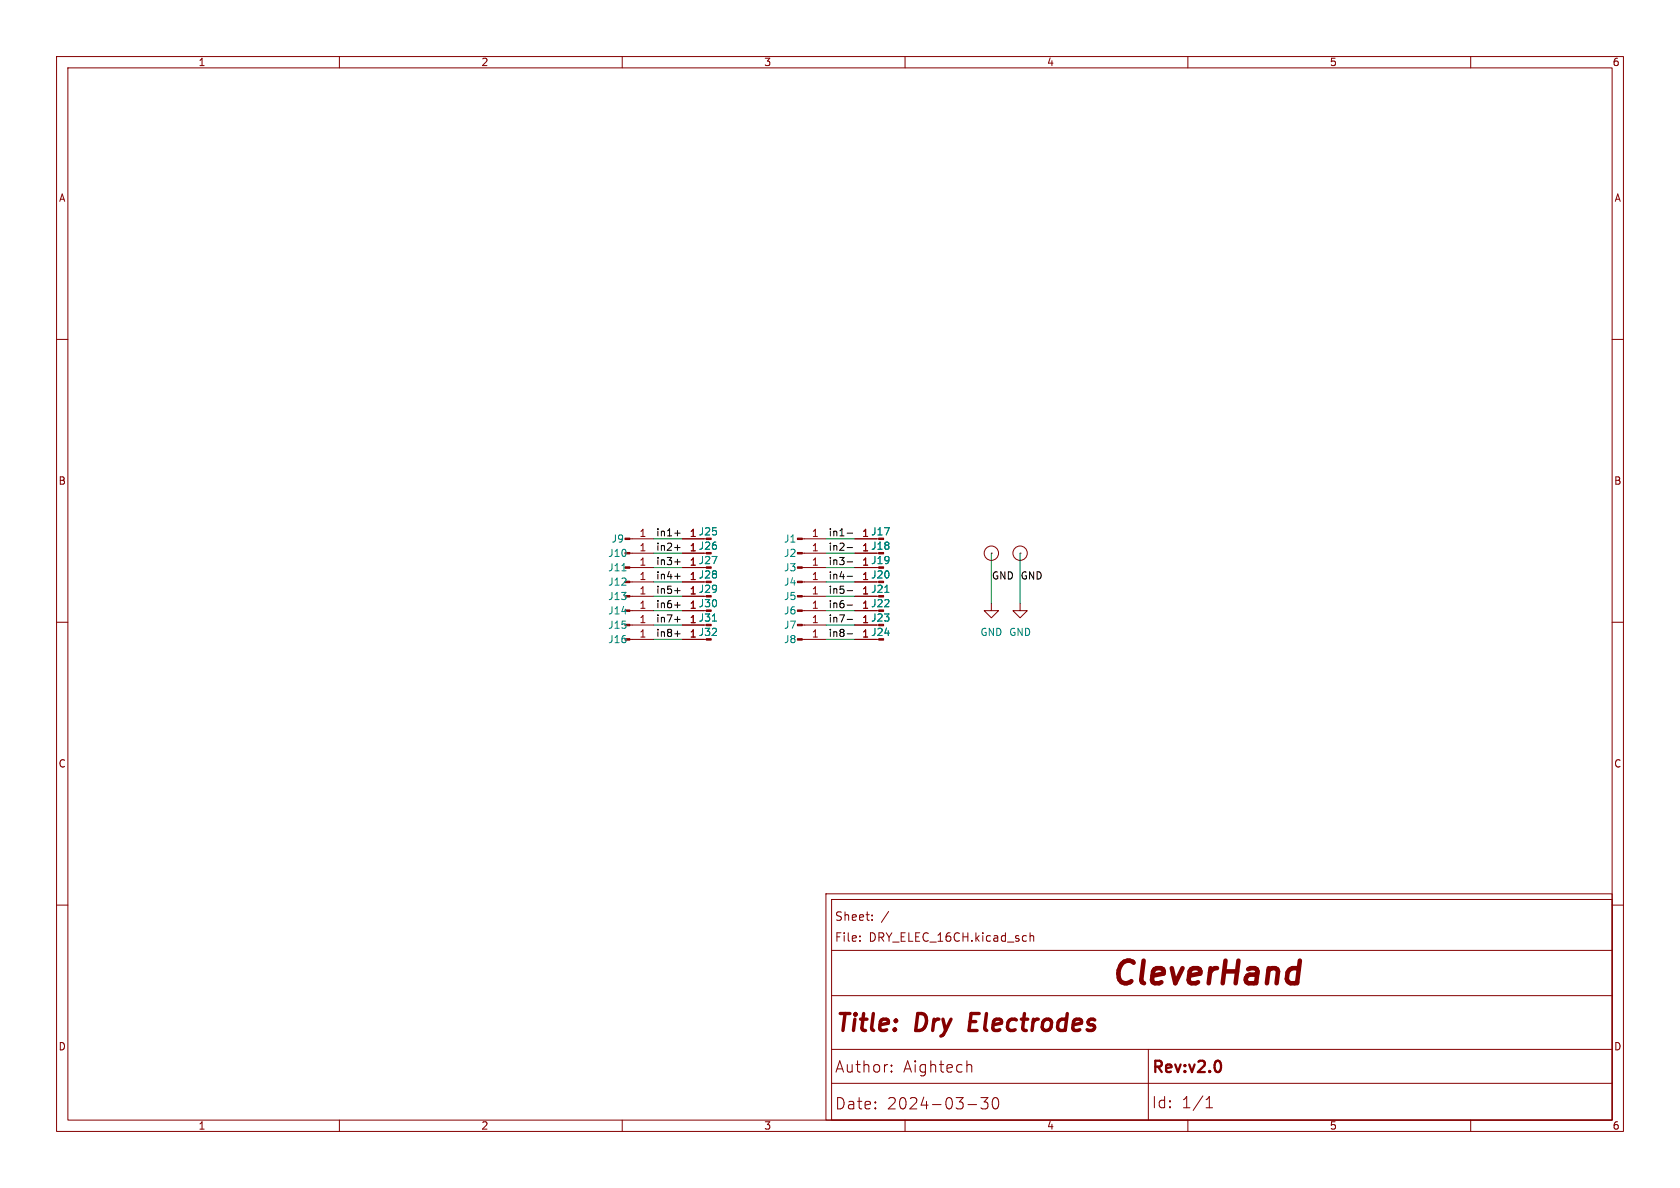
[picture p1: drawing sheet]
(kicad_sch
 (version 20250114)
 (generator "eeschema")
 (generator_version "9.0")
 (paper "A4")
 (title_block
  (title "Dry Electrodes")
  (date "2024-03-30")
  (rev "v2.0")
  (company "Aightech"))
 (lib_symbols
  (symbol "00_custom:smd_insert"
   (pin_numbers (hide yes))
   (pin_names
    (offset 0) (hide yes)) (exclude_from_sim no) (in_bom yes) (on_board yes)
   (property "Reference" "I" (at 0 2.54 0) (effects (font (size 1.27 1.27)) (hide yes)))
   (property "Value" "smd_insert" (at 0 2.54 0) (effects (font (size 1.27 1.27)) (hide yes)))
   (property "Footprint" "00_Custom:insert_1.2mm" (at 0 -2.54 0) (effects (font (size 1.27 1.27)) (hide yes)))
   (property "Datasheet" "" (at 0 0 0) (effects (font (size 1.27 1.27)) (hide yes)))
   (property "Description" "" (at 0 0 0) (effects (font (size 1.27 1.27)) (hide yes)))
   (symbol "smd_insert_0_1"
    (circle (center 0 0) (radius 1.27) (stroke (width 0) (type default)) (fill (type none))))
   (symbol "smd_insert_1_1"
    (pin power_in line (at 0 0 180) (length 0) (name "conn" (effects (font (size 1.27 1.27)))) (number "1" (effects (font (size 1.27 1.27))))))
   (embedded_fonts no))
  (symbol "Connector:Conn_01x01_Pin"
   (pin_names
    (offset 1.016) (hide yes)) (exclude_from_sim no) (in_bom yes) (on_board yes)
   (property "Reference" "J" (at 0 2.54 0) (effects (font (size 1.27 1.27))))
   (property "Value" "Conn_01x01_Pin" (at 0 -2.54 0) (effects (font (size 1.27 1.27))))
   (property "Footprint" "" (at 0 0 0) (effects (font (size 1.27 1.27)) (hide yes)))
   (property "Datasheet" "~" (at 0 0 0) (effects (font (size 1.27 1.27)) (hide yes)))
   (property "Description" "Generic connector, single row, 01x01, script generated" (at 0 0 0) (effects (font (size 1.27 1.27)) (hide yes)))
   (property "ki_locked" "" (at 0 0 0) (effects (font (size 1.27 1.27))))
   (symbol "Conn_01x01_Pin_1_1"
    (rectangle (start 0.8636 0.127) (end 0 -0.127) (stroke (width 0.1524) (type default)) (fill (type outline)))
    (polyline (pts (xy 1.27 0) (xy 0.8636 0)) (stroke (width 0.1524) (type default)) (fill (type none)))
    (pin passive line (at 5.08 0 180) (length 3.81) (name "Pin_1" (effects (font (size 1.27 1.27)))) (number "1" (effects (font (size 1.27 1.27))))))
   (embedded_fonts no))
  (symbol "power:GND"
   (power)
   (pin_names
    (offset 0)) (exclude_from_sim no) (in_bom yes) (on_board yes)
   (property "Reference" "#PWR" (at 0 -6.35 0) (effects (font (size 1.27 1.27)) (hide yes)))
   (property "Value" "GND" (at 0 -3.81 0) (effects (font (size 1.27 1.27))))
   (property "Footprint" "" (at 0 0 0) (effects (font (size 1.27 1.27)) (hide yes)))
   (property "Datasheet" "" (at 0 0 0) (effects (font (size 1.27 1.27)) (hide yes)))
   (property "Description" "Power symbol creates a global label with name \"GND\" , ground" (at 0 0 0) (effects (font (size 1.27 1.27)) (hide yes)))
   (symbol "GND_0_1"
    (polyline (pts (xy 0 0) (xy 0 -1.27) (xy 1.27 -1.27) (xy 0 -2.54) (xy -1.27 -1.27) (xy 0 -1.27)) (stroke (width 0) (type default)) (fill (type none))))
   (symbol "GND_1_1"
    (pin power_in line (at 0 0 270) (length 0) (hide yes) (name "GND" (effects (font (size 1.27 1.27)))) (number "1" (effects (font (size 1.27 1.27))))))
   (embedded_fonts no)))
 (wire
  (pts (xy 146.05 113.03) (xy 151.13 113.03))
  (stroke (width 0) (type default)))
 (wire
  (pts (xy 115.57 105.41) (xy 120.65 105.41))
  (stroke (width 0) (type default)))
 (wire
  (pts (xy 180.34 97.79) (xy 180.34 106.68))
  (stroke (width 0) (type default)))
 (wire
  (pts (xy 146.05 107.95) (xy 151.13 107.95))
  (stroke (width 0) (type default)))
 (wire
  (pts (xy 146.05 105.41) (xy 151.13 105.41))
  (stroke (width 0) (type default)))
 (wire
  (pts (xy 115.57 95.25) (xy 120.65 95.25))
  (stroke (width 0) (type default)))
 (wire
  (pts (xy 146.05 100.33) (xy 151.13 100.33))
  (stroke (width 0) (type default)))
 (wire
  (pts (xy 115.57 100.33) (xy 120.65 100.33))
  (stroke (width 0) (type default)))
 (wire
  (pts (xy 146.05 110.49) (xy 151.13 110.49))
  (stroke (width 0) (type default)))
 (wire
  (pts (xy 146.05 95.25) (xy 151.13 95.25))
  (stroke (width 0) (type default)))
 (wire
  (pts (xy 115.57 102.87) (xy 120.65 102.87))
  (stroke (width 0) (type default)))
 (wire
  (pts (xy 175.26 97.79) (xy 175.26 106.68))
  (stroke (width 0) (type default)))
 (wire
  (pts (xy 115.57 113.03) (xy 120.65 113.03))
  (stroke (width 0) (type default)))
 (wire
  (pts (xy 115.57 97.79) (xy 120.65 97.79))
  (stroke (width 0) (type default)))
 (wire
  (pts (xy 115.57 110.49) (xy 120.65 110.49))
  (stroke (width 0) (type default)))
 (wire
  (pts (xy 115.57 107.95) (xy 120.65 107.95))
  (stroke (width 0) (type default)))
 (wire
  (pts (xy 146.05 97.79) (xy 151.13 97.79))
  (stroke (width 0) (type default)))
 (wire
  (pts (xy 146.05 102.87) (xy 151.13 102.87))
  (stroke (width 0) (type default)))
 (label "in3+"
  (at 120.65 100.33 180)
  (effects (font (size 1.27 1.27)) (justify right bottom)))
 (label "in8-"
  (at 151.13 113.03 180)
  (effects (font (size 1.27 1.27)) (justify right bottom)))
 (label "in4+"
  (at 120.65 102.87 180)
  (effects (font (size 1.27 1.27)) (justify right bottom)))
 (label "in5+"
  (at 120.65 105.41 180)
  (effects (font (size 1.27 1.27)) (justify right bottom)))
 (label "in6+"
  (at 120.65 107.95 180)
  (effects (font (size 1.27 1.27)) (justify right bottom)))
 (label "in2-"
  (at 151.13 97.79 180)
  (effects (font (size 1.27 1.27)) (justify right bottom)))
 (label "in3-"
  (at 151.13 100.33 180)
  (effects (font (size 1.27 1.27)) (justify right bottom)))
 (label "in4-"
  (at 151.13 102.87 180)
  (effects (font (size 1.27 1.27)) (justify right bottom)))
 (label "GND"
  (at 180.34 102.87 0)
  (effects (font (size 1.27 1.27)) (justify left bottom)))
 (label "in6-"
  (at 151.13 107.95 180)
  (effects (font (size 1.27 1.27)) (justify right bottom)))
 (label "GND"
  (at 175.26 102.87 0)
  (effects (font (size 1.27 1.27)) (justify left bottom)))
 (label "in8+"
  (at 120.65 113.03 180)
  (effects (font (size 1.27 1.27)) (justify right bottom)))
 (label "in1-"
  (at 151.13 95.25 180)
  (effects (font (size 1.27 1.27)) (justify right bottom)))
 (label "in5-"
  (at 151.13 105.41 180)
  (effects (font (size 1.27 1.27)) (justify right bottom)))
 (label "in2+"
  (at 120.65 97.79 180)
  (effects (font (size 1.27 1.27)) (justify right bottom)))
 (label "in7+"
  (at 120.65 110.49 180)
  (effects (font (size 1.27 1.27)) (justify right bottom)))
 (label "in1+"
  (at 120.65 95.25 180)
  (effects (font (size 1.27 1.27)) (justify right bottom)))
 (label "in7-"
  (at 151.13 110.49 180)
  (effects (font (size 1.27 1.27)) (justify right bottom)))
 (symbol
  (lib_id "Connector:Conn_01x01_Pin")
  (at 140.97 97.79 0)
  (unit 1)
  (exclude_from_sim no)
  (in_bom no)
  (on_board yes)
  (dnp no)
  (property "Reference" "J2" (at 139.7 97.79 0) (effects (font (size 1.27 1.27))))
  (property "Value" "Conn_01x01_Pin" (at 141.605 95.25 0) (effects (font (size 1.27 1.27)) (hide yes)))
  (property "Footprint" "00_custom-footprints:SolderWirePad_1x01_SMD_1x2mm" (at 140.97 97.79 0) (effects (font (size 1.27 1.27)) (hide yes)))
  (property "Datasheet" "" (at 140.97 97.79 0) (effects (font (size 1.27 1.27)) (hide yes)))
  (property "Description" "" (at 140.97 97.79 0) (effects (font (size 1.27 1.27)) (hide yes)))
  (pin "1"))
 (symbol
  (lib_id "Connector:Conn_01x01_Pin")
  (at 156.21 105.41 0)
  (mirror y)
  (unit 1)
  (exclude_from_sim no)
  (in_bom no)
  (on_board yes)
  (dnp no)
  (property "Reference" "J21" (at 155.702 104.14 0) (effects (font (size 1.27 1.27))))
  (property "Value" "Conn_01x01_Pin" (at 155.575 102.87 0) (effects (font (size 1.27 1.27)) (hide yes)))
  (property "Footprint" "00_custom-footprints:Pin_D1.2mm_pogo" (at 156.21 105.41 0) (effects (font (size 1.27 1.27)) (hide yes)))
  (property "Datasheet" "" (at 156.21 105.41 0) (effects (font (size 1.27 1.27)) (hide yes)))
  (property "Description" "Generic connector, single row, 01x01, script generated" (at 156.21 105.41 0) (effects (font (size 1.27 1.27)) (hide yes)))
  (pin "1"))
 (symbol
  (lib_id "Connector:Conn_01x01_Pin")
  (at 125.73 110.49 0)
  (mirror y)
  (unit 1)
  (exclude_from_sim no)
  (in_bom no)
  (on_board yes)
  (dnp no)
  (property "Reference" "J31" (at 125.222 109.22 0) (effects (font (size 1.27 1.27))))
  (property "Value" "Conn_01x01_Pin" (at 125.095 107.95 0) (effects (font (size 1.27 1.27)) (hide yes)))
  (property "Footprint" "00_custom-footprints:Pin_D1.2mm_pogo" (at 125.73 110.49 0) (effects (font (size 1.27 1.27)) (hide yes)))
  (property "Datasheet" "" (at 125.73 110.49 0) (effects (font (size 1.27 1.27)) (hide yes)))
  (property "Description" "Generic connector, single row, 01x01, script generated" (at 125.73 110.49 0) (effects (font (size 1.27 1.27)) (hide yes)))
  (pin "1"))
 (symbol
  (lib_id "Connector:Conn_01x01_Pin")
  (at 110.49 100.33 0)
  (unit 1)
  (exclude_from_sim no)
  (in_bom no)
  (on_board yes)
  (dnp no)
  (property "Reference" "J11" (at 109.22 100.33 0) (effects (font (size 1.27 1.27))))
  (property "Value" "Conn_01x01_Pin" (at 111.125 97.79 0) (effects (font (size 1.27 1.27)) (hide yes)))
  (property "Footprint" "00_custom-footprints:SolderWirePad_1x01_SMD_1x2mm" (at 110.49 100.33 0) (effects (font (size 1.27 1.27)) (hide yes)))
  (property "Datasheet" "" (at 110.49 100.33 0) (effects (font (size 1.27 1.27)) (hide yes)))
  (property "Description" "" (at 110.49 100.33 0) (effects (font (size 1.27 1.27)) (hide yes)))
  (pin "1"))
 (symbol
  (lib_id "Connector:Conn_01x01_Pin")
  (at 156.21 113.03 0)
  (mirror y)
  (unit 1)
  (exclude_from_sim no)
  (in_bom no)
  (on_board yes)
  (dnp no)
  (property "Reference" "J24" (at 155.702 111.76 0) (effects (font (size 1.27 1.27))))
  (property "Value" "Conn_01x01_Pin" (at 155.575 110.49 0) (effects (font (size 1.27 1.27)) (hide yes)))
  (property "Footprint" "00_custom-footprints:Pin_D1.2mm_pogo" (at 156.21 113.03 0) (effects (font (size 1.27 1.27)) (hide yes)))
  (property "Datasheet" "" (at 156.21 113.03 0) (effects (font (size 1.27 1.27)) (hide yes)))
  (property "Description" "Generic connector, single row, 01x01, script generated" (at 156.21 113.03 0) (effects (font (size 1.27 1.27)) (hide yes)))
  (pin "1"))
 (symbol
  (lib_id "Connector:Conn_01x01_Pin")
  (at 140.97 100.33 0)
  (unit 1)
  (exclude_from_sim no)
  (in_bom no)
  (on_board yes)
  (dnp no)
  (property "Reference" "J3" (at 139.7 100.33 0) (effects (font (size 1.27 1.27))))
  (property "Value" "Conn_01x01_Pin" (at 141.605 97.79 0) (effects (font (size 1.27 1.27)) (hide yes)))
  (property "Footprint" "00_custom-footprints:SolderWirePad_1x01_SMD_1x2mm" (at 140.97 100.33 0) (effects (font (size 1.27 1.27)) (hide yes)))
  (property "Datasheet" "" (at 140.97 100.33 0) (effects (font (size 1.27 1.27)) (hide yes)))
  (property "Description" "" (at 140.97 100.33 0) (effects (font (size 1.27 1.27)) (hide yes)))
  (pin "1"))
 (symbol
  (lib_id "Connector:Conn_01x01_Pin")
  (at 156.21 102.87 0)
  (mirror y)
  (unit 1)
  (exclude_from_sim no)
  (in_bom no)
  (on_board yes)
  (dnp no)
  (property "Reference" "J20" (at 155.702 101.6 0) (effects (font (size 1.27 1.27))))
  (property "Value" "Conn_01x01_Pin" (at 155.575 100.33 0) (effects (font (size 1.27 1.27)) (hide yes)))
  (property "Footprint" "00_custom-footprints:Pin_D1.2mm_pogo" (at 156.21 102.87 0) (effects (font (size 1.27 1.27)) (hide yes)))
  (property "Datasheet" "" (at 156.21 102.87 0) (effects (font (size 1.27 1.27)) (hide yes)))
  (property "Description" "Generic connector, single row, 01x01, script generated" (at 156.21 102.87 0) (effects (font (size 1.27 1.27)) (hide yes)))
  (pin "1"))
 (symbol
  (lib_id "Connector:Conn_01x01_Pin")
  (at 156.21 97.79 0)
  (mirror y)
  (unit 1)
  (exclude_from_sim no)
  (in_bom no)
  (on_board yes)
  (dnp no)
  (property "Reference" "J18" (at 155.702 96.52 0) (effects (font (size 1.27 1.27))))
  (property "Value" "Conn_01x01_Pin" (at 155.575 95.25 0) (effects (font (size 1.27 1.27)) (hide yes)))
  (property "Footprint" "00_custom-footprints:Pin_D1.2mm_pogo" (at 156.21 97.79 0) (effects (font (size 1.27 1.27)) (hide yes)))
  (property "Datasheet" "" (at 156.21 97.79 0) (effects (font (size 1.27 1.27)) (hide yes)))
  (property "Description" "Generic connector, single row, 01x01, script generated" (at 156.21 97.79 0) (effects (font (size 1.27 1.27)) (hide yes)))
  (pin "1"))
 (symbol
  (lib_id "Connector:Conn_01x01_Pin")
  (at 125.73 97.79 0)
  (mirror y)
  (unit 1)
  (exclude_from_sim no)
  (in_bom no)
  (on_board yes)
  (dnp no)
  (property "Reference" "J26" (at 125.222 96.52 0) (effects (font (size 1.27 1.27))))
  (property "Value" "Conn_01x01_Pin" (at 125.095 95.25 0) (effects (font (size 1.27 1.27)) (hide yes)))
  (property "Footprint" "00_custom-footprints:Pin_D1.2mm_pogo" (at 125.73 97.79 0) (effects (font (size 1.27 1.27)) (hide yes)))
  (property "Datasheet" "" (at 125.73 97.79 0) (effects (font (size 1.27 1.27)) (hide yes)))
  (property "Description" "Generic connector, single row, 01x01, script generated" (at 125.73 97.79 0) (effects (font (size 1.27 1.27)) (hide yes)))
  (pin "1"))
 (symbol
  (lib_id "Connector:Conn_01x01_Pin")
  (at 110.49 105.41 0)
  (unit 1)
  (exclude_from_sim no)
  (in_bom no)
  (on_board yes)
  (dnp no)
  (property "Reference" "J13" (at 109.22 105.41 0) (effects (font (size 1.27 1.27))))
  (property "Value" "Conn_01x01_Pin" (at 111.125 102.87 0) (effects (font (size 1.27 1.27)) (hide yes)))
  (property "Footprint" "00_custom-footprints:SolderWirePad_1x01_SMD_1x2mm" (at 110.49 105.41 0) (effects (font (size 1.27 1.27)) (hide yes)))
  (property "Datasheet" "" (at 110.49 105.41 0) (effects (font (size 1.27 1.27)) (hide yes)))
  (property "Description" "" (at 110.49 105.41 0) (effects (font (size 1.27 1.27)) (hide yes)))
  (pin "1"))
 (symbol
  (lib_id "Connector:Conn_01x01_Pin")
  (at 156.21 110.49 0)
  (mirror y)
  (unit 1)
  (exclude_from_sim no)
  (in_bom no)
  (on_board yes)
  (dnp no)
  (property "Reference" "J23" (at 155.702 109.22 0) (effects (font (size 1.27 1.27))))
  (property "Value" "Conn_01x01_Pin" (at 155.575 107.95 0) (effects (font (size 1.27 1.27)) (hide yes)))
  (property "Footprint" "00_custom-footprints:Pin_D1.2mm_pogo" (at 156.21 110.49 0) (effects (font (size 1.27 1.27)) (hide yes)))
  (property "Datasheet" "" (at 156.21 110.49 0) (effects (font (size 1.27 1.27)) (hide yes)))
  (property "Description" "Generic connector, single row, 01x01, script generated" (at 156.21 110.49 0) (effects (font (size 1.27 1.27)) (hide yes)))
  (pin "1"))
 (symbol
  (lib_id "Connector:Conn_01x01_Pin")
  (at 125.73 107.95 0)
  (mirror y)
  (unit 1)
  (exclude_from_sim no)
  (in_bom no)
  (on_board yes)
  (dnp no)
  (property "Reference" "J30" (at 125.222 106.68 0) (effects (font (size 1.27 1.27))))
  (property "Value" "Conn_01x01_Pin" (at 125.095 105.41 0) (effects (font (size 1.27 1.27)) (hide yes)))
  (property "Footprint" "00_custom-footprints:Pin_D1.2mm_pogo" (at 125.73 107.95 0) (effects (font (size 1.27 1.27)) (hide yes)))
  (property "Datasheet" "" (at 125.73 107.95 0) (effects (font (size 1.27 1.27)) (hide yes)))
  (property "Description" "Generic connector, single row, 01x01, script generated" (at 125.73 107.95 0) (effects (font (size 1.27 1.27)) (hide yes)))
  (pin "1"))
 (symbol
  (lib_id "power:GND")
  (at 180.34 106.68 0)
  (unit 1)
  (exclude_from_sim no)
  (in_bom yes)
  (on_board yes)
  (dnp no)
  (fields_autoplaced yes)
  (property "Reference" "#PWR04" (at 180.34 113.03 0) (effects (font (size 1.27 1.27)) (hide yes)))
  (property "Value" "GND" (at 180.34 111.76 0) (effects (font (size 1.27 1.27))))
  (property "Footprint" "" (at 180.34 106.68 0) (effects (font (size 1.27 1.27)) (hide yes)))
  (property "Datasheet" "" (at 180.34 106.68 0) (effects (font (size 1.27 1.27)) (hide yes)))
  (property "Description" "" (at 180.34 106.68 0) (effects (font (size 1.27 1.27)) (hide yes)))
  (pin "1"))
 (symbol
  (lib_id "Connector:Conn_01x01_Pin")
  (at 140.97 102.87 0)
  (unit 1)
  (exclude_from_sim no)
  (in_bom no)
  (on_board yes)
  (dnp no)
  (property "Reference" "J4" (at 139.7 102.87 0) (effects (font (size 1.27 1.27))))
  (property "Value" "Conn_01x01_Pin" (at 141.605 100.33 0) (effects (font (size 1.27 1.27)) (hide yes)))
  (property "Footprint" "00_custom-footprints:SolderWirePad_1x01_SMD_1x2mm" (at 140.97 102.87 0) (effects (font (size 1.27 1.27)) (hide yes)))
  (property "Datasheet" "" (at 140.97 102.87 0) (effects (font (size 1.27 1.27)) (hide yes)))
  (property "Description" "" (at 140.97 102.87 0) (effects (font (size 1.27 1.27)) (hide yes)))
  (pin "1"))
 (symbol
  (lib_id "Connector:Conn_01x01_Pin")
  (at 125.73 102.87 0)
  (mirror y)
  (unit 1)
  (exclude_from_sim no)
  (in_bom no)
  (on_board yes)
  (dnp no)
  (property "Reference" "J28" (at 125.222 101.6 0) (effects (font (size 1.27 1.27))))
  (property "Value" "Conn_01x01_Pin" (at 125.095 100.33 0) (effects (font (size 1.27 1.27)) (hide yes)))
  (property "Footprint" "00_custom-footprints:Pin_D1.2mm_pogo" (at 125.73 102.87 0) (effects (font (size 1.27 1.27)) (hide yes)))
  (property "Datasheet" "" (at 125.73 102.87 0) (effects (font (size 1.27 1.27)) (hide yes)))
  (property "Description" "Generic connector, single row, 01x01, script generated" (at 125.73 102.87 0) (effects (font (size 1.27 1.27)) (hide yes)))
  (pin "1"))
 (symbol
  (lib_id "00_custom:smd_insert")
  (at 175.26 97.79 0)
  (unit 1)
  (exclude_from_sim no)
  (in_bom no)
  (on_board yes)
  (dnp no)
  (fields_autoplaced yes)
  (property "Reference" "I3" (at 175.26 95.25 0) (effects (font (size 1.27 1.27)) (hide yes)))
  (property "Value" "smd_insert" (at 175.26 95.25 0) (effects (font (size 1.27 1.27)) (hide yes)))
  (property "Footprint" "00_custom-footprints:insert_1.2mm" (at 175.26 100.33 0) (effects (font (size 1.27 1.27)) (hide yes)))
  (property "Datasheet" "" (at 175.26 97.79 0) (effects (font (size 1.27 1.27)) (hide yes)))
  (property "Description" "" (at 175.26 97.79 0) (effects (font (size 1.27 1.27)) (hide yes)))
  (pin "1"))
 (symbol
  (lib_id "Connector:Conn_01x01_Pin")
  (at 156.21 95.25 0)
  (mirror y)
  (unit 1)
  (exclude_from_sim no)
  (in_bom no)
  (on_board yes)
  (dnp no)
  (property "Reference" "J17" (at 155.702 93.98 0) (effects (font (size 1.27 1.27))))
  (property "Value" "Conn_01x01_Pin" (at 155.575 92.71 0) (effects (font (size 1.27 1.27)) (hide yes)))
  (property "Footprint" "00_custom-footprints:Pin_D1.2mm_pogo" (at 156.21 95.25 0) (effects (font (size 1.27 1.27)) (hide yes)))
  (property "Datasheet" "" (at 156.21 95.25 0) (effects (font (size 1.27 1.27)) (hide yes)))
  (property "Description" "Generic connector, single row, 01x01, script generated" (at 156.21 95.25 0) (effects (font (size 1.27 1.27)) (hide yes)))
  (pin "1"))
 (symbol
  (lib_id "Connector:Conn_01x01_Pin")
  (at 125.73 113.03 0)
  (mirror y)
  (unit 1)
  (exclude_from_sim no)
  (in_bom no)
  (on_board yes)
  (dnp no)
  (property "Reference" "J32" (at 125.222 111.76 0) (effects (font (size 1.27 1.27))))
  (property "Value" "Conn_01x01_Pin" (at 125.095 110.49 0) (effects (font (size 1.27 1.27)) (hide yes)))
  (property "Footprint" "00_custom-footprints:Pin_D1.2mm_pogo" (at 125.73 113.03 0) (effects (font (size 1.27 1.27)) (hide yes)))
  (property "Datasheet" "" (at 125.73 113.03 0) (effects (font (size 1.27 1.27)) (hide yes)))
  (property "Description" "Generic connector, single row, 01x01, script generated" (at 125.73 113.03 0) (effects (font (size 1.27 1.27)) (hide yes)))
  (pin "1"))
 (symbol
  (lib_id "00_custom:smd_insert")
  (at 180.34 97.79 0)
  (unit 1)
  (exclude_from_sim no)
  (in_bom no)
  (on_board yes)
  (dnp no)
  (fields_autoplaced yes)
  (property "Reference" "I4" (at 180.34 95.25 0) (effects (font (size 1.27 1.27)) (hide yes)))
  (property "Value" "smd_insert" (at 180.34 95.25 0) (effects (font (size 1.27 1.27)) (hide yes)))
  (property "Footprint" "00_custom-footprints:insert_1.2mm" (at 180.34 100.33 0) (effects (font (size 1.27 1.27)) (hide yes)))
  (property "Datasheet" "" (at 180.34 97.79 0) (effects (font (size 1.27 1.27)) (hide yes)))
  (property "Description" "" (at 180.34 97.79 0) (effects (font (size 1.27 1.27)) (hide yes)))
  (pin "1"))
 (symbol
  (lib_id "Connector:Conn_01x01_Pin")
  (at 140.97 95.25 0)
  (unit 1)
  (exclude_from_sim no)
  (in_bom no)
  (on_board yes)
  (dnp no)
  (property "Reference" "J1" (at 139.7 95.25 0) (effects (font (size 1.27 1.27))))
  (property "Value" "Conn_01x01_Pin" (at 141.605 92.71 0) (effects (font (size 1.27 1.27)) (hide yes)))
  (property "Footprint" "00_custom-footprints:SolderWirePad_1x01_SMD_1x2mm" (at 140.97 95.25 0) (effects (font (size 1.27 1.27)) (hide yes)))
  (property "Datasheet" "" (at 140.97 95.25 0) (effects (font (size 1.27 1.27)) (hide yes)))
  (property "Description" "" (at 140.97 95.25 0) (effects (font (size 1.27 1.27)) (hide yes)))
  (pin "1"))
 (symbol
  (lib_id "Connector:Conn_01x01_Pin")
  (at 125.73 95.25 0)
  (mirror y)
  (unit 1)
  (exclude_from_sim no)
  (in_bom no)
  (on_board yes)
  (dnp no)
  (property "Reference" "J25" (at 125.222 93.98 0) (effects (font (size 1.27 1.27))))
  (property "Value" "Conn_01x01_Pin" (at 125.095 92.71 0) (effects (font (size 1.27 1.27)) (hide yes)))
  (property "Footprint" "00_custom-footprints:Pin_D1.2mm_pogo" (at 125.73 95.25 0) (effects (font (size 1.27 1.27)) (hide yes)))
  (property "Datasheet" "" (at 125.73 95.25 0) (effects (font (size 1.27 1.27)) (hide yes)))
  (property "Description" "Generic connector, single row, 01x01, script generated" (at 125.73 95.25 0) (effects (font (size 1.27 1.27)) (hide yes)))
  (pin "1"))
 (symbol
  (lib_id "Connector:Conn_01x01_Pin")
  (at 110.49 102.87 0)
  (unit 1)
  (exclude_from_sim no)
  (in_bom no)
  (on_board yes)
  (dnp no)
  (property "Reference" "J12" (at 109.22 102.87 0) (effects (font (size 1.27 1.27))))
  (property "Value" "Conn_01x01_Pin" (at 111.125 100.33 0) (effects (font (size 1.27 1.27)) (hide yes)))
  (property "Footprint" "00_custom-footprints:SolderWirePad_1x01_SMD_1x2mm" (at 110.49 102.87 0) (effects (font (size 1.27 1.27)) (hide yes)))
  (property "Datasheet" "" (at 110.49 102.87 0) (effects (font (size 1.27 1.27)) (hide yes)))
  (property "Description" "" (at 110.49 102.87 0) (effects (font (size 1.27 1.27)) (hide yes)))
  (pin "1"))
 (symbol
  (lib_id "Connector:Conn_01x01_Pin")
  (at 156.21 100.33 0)
  (mirror y)
  (unit 1)
  (exclude_from_sim no)
  (in_bom no)
  (on_board yes)
  (dnp no)
  (property "Reference" "J19" (at 155.702 99.06 0) (effects (font (size 1.27 1.27))))
  (property "Value" "Conn_01x01_Pin" (at 155.575 97.79 0) (effects (font (size 1.27 1.27)) (hide yes)))
  (property "Footprint" "00_custom-footprints:Pin_D1.2mm_pogo" (at 156.21 100.33 0) (effects (font (size 1.27 1.27)) (hide yes)))
  (property "Datasheet" "" (at 156.21 100.33 0) (effects (font (size 1.27 1.27)) (hide yes)))
  (property "Description" "Generic connector, single row, 01x01, script generated" (at 156.21 100.33 0) (effects (font (size 1.27 1.27)) (hide yes)))
  (pin "1"))
 (symbol
  (lib_id "Connector:Conn_01x01_Pin")
  (at 110.49 110.49 0)
  (unit 1)
  (exclude_from_sim no)
  (in_bom no)
  (on_board yes)
  (dnp no)
  (property "Reference" "J15" (at 109.22 110.49 0) (effects (font (size 1.27 1.27))))
  (property "Value" "Conn_01x01_Pin" (at 111.125 107.95 0) (effects (font (size 1.27 1.27)) (hide yes)))
  (property "Footprint" "00_custom-footprints:SolderWirePad_1x01_SMD_1x2mm" (at 110.49 110.49 0) (effects (font (size 1.27 1.27)) (hide yes)))
  (property "Datasheet" "" (at 110.49 110.49 0) (effects (font (size 1.27 1.27)) (hide yes)))
  (property "Description" "" (at 110.49 110.49 0) (effects (font (size 1.27 1.27)) (hide yes)))
  (pin "1"))
 (symbol
  (lib_id "Connector:Conn_01x01_Pin")
  (at 140.97 105.41 0)
  (unit 1)
  (exclude_from_sim no)
  (in_bom no)
  (on_board yes)
  (dnp no)
  (property "Reference" "J5" (at 139.7 105.41 0) (effects (font (size 1.27 1.27))))
  (property "Value" "Conn_01x01_Pin" (at 141.605 102.87 0) (effects (font (size 1.27 1.27)) (hide yes)))
  (property "Footprint" "00_custom-footprints:SolderWirePad_1x01_SMD_1x2mm" (at 140.97 105.41 0) (effects (font (size 1.27 1.27)) (hide yes)))
  (property "Datasheet" "" (at 140.97 105.41 0) (effects (font (size 1.27 1.27)) (hide yes)))
  (property "Description" "" (at 140.97 105.41 0) (effects (font (size 1.27 1.27)) (hide yes)))
  (pin "1"))
 (symbol
  (lib_id "Connector:Conn_01x01_Pin")
  (at 110.49 113.03 0)
  (unit 1)
  (exclude_from_sim no)
  (in_bom no)
  (on_board yes)
  (dnp no)
  (property "Reference" "J16" (at 109.22 113.03 0) (effects (font (size 1.27 1.27))))
  (property "Value" "Conn_01x01_Pin" (at 111.125 110.49 0) (effects (font (size 1.27 1.27)) (hide yes)))
  (property "Footprint" "00_custom-footprints:SolderWirePad_1x01_SMD_1x2mm" (at 110.49 113.03 0) (effects (font (size 1.27 1.27)) (hide yes)))
  (property "Datasheet" "" (at 110.49 113.03 0) (effects (font (size 1.27 1.27)) (hide yes)))
  (property "Description" "" (at 110.49 113.03 0) (effects (font (size 1.27 1.27)) (hide yes)))
  (pin "1"))
 (symbol
  (lib_id "Connector:Conn_01x01_Pin")
  (at 140.97 113.03 0)
  (unit 1)
  (exclude_from_sim no)
  (in_bom no)
  (on_board yes)
  (dnp no)
  (property "Reference" "J8" (at 139.7 113.03 0) (effects (font (size 1.27 1.27))))
  (property "Value" "Conn_01x01_Pin" (at 141.605 110.49 0) (effects (font (size 1.27 1.27)) (hide yes)))
  (property "Footprint" "00_custom-footprints:SolderWirePad_1x01_SMD_1x2mm" (at 140.97 113.03 0) (effects (font (size 1.27 1.27)) (hide yes)))
  (property "Datasheet" "" (at 140.97 113.03 0) (effects (font (size 1.27 1.27)) (hide yes)))
  (property "Description" "" (at 140.97 113.03 0) (effects (font (size 1.27 1.27)) (hide yes)))
  (pin "1"))
 (symbol
  (lib_id "Connector:Conn_01x01_Pin")
  (at 156.21 107.95 0)
  (mirror y)
  (unit 1)
  (exclude_from_sim no)
  (in_bom no)
  (on_board yes)
  (dnp no)
  (property "Reference" "J22" (at 155.702 106.68 0) (effects (font (size 1.27 1.27))))
  (property "Value" "Conn_01x01_Pin" (at 155.575 105.41 0) (effects (font (size 1.27 1.27)) (hide yes)))
  (property "Footprint" "00_custom-footprints:Pin_D1.2mm_pogo" (at 156.21 107.95 0) (effects (font (size 1.27 1.27)) (hide yes)))
  (property "Datasheet" "" (at 156.21 107.95 0) (effects (font (size 1.27 1.27)) (hide yes)))
  (property "Description" "Generic connector, single row, 01x01, script generated" (at 156.21 107.95 0) (effects (font (size 1.27 1.27)) (hide yes)))
  (pin "1"))
 (symbol
  (lib_id "Connector:Conn_01x01_Pin")
  (at 140.97 110.49 0)
  (unit 1)
  (exclude_from_sim no)
  (in_bom no)
  (on_board yes)
  (dnp no)
  (property "Reference" "J7" (at 139.7 110.49 0) (effects (font (size 1.27 1.27))))
  (property "Value" "Conn_01x01_Pin" (at 141.605 107.95 0) (effects (font (size 1.27 1.27)) (hide yes)))
  (property "Footprint" "00_custom-footprints:SolderWirePad_1x01_SMD_1x2mm" (at 140.97 110.49 0) (effects (font (size 1.27 1.27)) (hide yes)))
  (property "Datasheet" "" (at 140.97 110.49 0) (effects (font (size 1.27 1.27)) (hide yes)))
  (property "Description" "" (at 140.97 110.49 0) (effects (font (size 1.27 1.27)) (hide yes)))
  (pin "1"))
 (symbol
  (lib_id "Connector:Conn_01x01_Pin")
  (at 110.49 95.25 0)
  (unit 1)
  (exclude_from_sim no)
  (in_bom no)
  (on_board yes)
  (dnp no)
  (property "Reference" "J9" (at 109.22 95.25 0) (effects (font (size 1.27 1.27))))
  (property "Value" "Conn_01x01_Pin" (at 111.125 92.71 0) (effects (font (size 1.27 1.27)) (hide yes)))
  (property "Footprint" "00_custom-footprints:SolderWirePad_1x01_SMD_1x2mm" (at 110.49 95.25 0) (effects (font (size 1.27 1.27)) (hide yes)))
  (property "Datasheet" "" (at 110.49 95.25 0) (effects (font (size 1.27 1.27)) (hide yes)))
  (property "Description" "" (at 110.49 95.25 0) (effects (font (size 1.27 1.27)) (hide yes)))
  (pin "1"))
 (symbol
  (lib_id "Connector:Conn_01x01_Pin")
  (at 125.73 105.41 0)
  (mirror y)
  (unit 1)
  (exclude_from_sim no)
  (in_bom no)
  (on_board yes)
  (dnp no)
  (property "Reference" "J29" (at 125.222 104.14 0) (effects (font (size 1.27 1.27))))
  (property "Value" "Conn_01x01_Pin" (at 125.095 102.87 0) (effects (font (size 1.27 1.27)) (hide yes)))
  (property "Footprint" "00_custom-footprints:Pin_D1.2mm_pogo" (at 125.73 105.41 0) (effects (font (size 1.27 1.27)) (hide yes)))
  (property "Datasheet" "" (at 125.73 105.41 0) (effects (font (size 1.27 1.27)) (hide yes)))
  (property "Description" "Generic connector, single row, 01x01, script generated" (at 125.73 105.41 0) (effects (font (size 1.27 1.27)) (hide yes)))
  (pin "1"))
 (symbol
  (lib_id "Connector:Conn_01x01_Pin")
  (at 140.97 107.95 0)
  (unit 1)
  (exclude_from_sim no)
  (in_bom no)
  (on_board yes)
  (dnp no)
  (property "Reference" "J6" (at 139.7 107.95 0) (effects (font (size 1.27 1.27))))
  (property "Value" "Conn_01x01_Pin" (at 141.605 105.41 0) (effects (font (size 1.27 1.27)) (hide yes)))
  (property "Footprint" "00_custom-footprints:SolderWirePad_1x01_SMD_1x2mm" (at 140.97 107.95 0) (effects (font (size 1.27 1.27)) (hide yes)))
  (property "Datasheet" "" (at 140.97 107.95 0) (effects (font (size 1.27 1.27)) (hide yes)))
  (property "Description" "" (at 140.97 107.95 0) (effects (font (size 1.27 1.27)) (hide yes)))
  (pin "1"))
 (symbol
  (lib_id "Connector:Conn_01x01_Pin")
  (at 110.49 107.95 0)
  (unit 1)
  (exclude_from_sim no)
  (in_bom no)
  (on_board yes)
  (dnp no)
  (property "Reference" "J14" (at 109.22 107.95 0) (effects (font (size 1.27 1.27))))
  (property "Value" "Conn_01x01_Pin" (at 111.125 105.41 0) (effects (font (size 1.27 1.27)) (hide yes)))
  (property "Footprint" "00_custom-footprints:SolderWirePad_1x01_SMD_1x2mm" (at 110.49 107.95 0) (effects (font (size 1.27 1.27)) (hide yes)))
  (property "Datasheet" "" (at 110.49 107.95 0) (effects (font (size 1.27 1.27)) (hide yes)))
  (property "Description" "" (at 110.49 107.95 0) (effects (font (size 1.27 1.27)) (hide yes)))
  (pin "1"))
 (symbol
  (lib_id "Connector:Conn_01x01_Pin")
  (at 110.49 97.79 0)
  (unit 1)
  (exclude_from_sim no)
  (in_bom no)
  (on_board yes)
  (dnp no)
  (property "Reference" "J10" (at 109.22 97.79 0) (effects (font (size 1.27 1.27))))
  (property "Value" "Conn_01x01_Pin" (at 111.125 95.25 0) (effects (font (size 1.27 1.27)) (hide yes)))
  (property "Footprint" "00_custom-footprints:SolderWirePad_1x01_SMD_1x2mm" (at 110.49 97.79 0) (effects (font (size 1.27 1.27)) (hide yes)))
  (property "Datasheet" "" (at 110.49 97.79 0) (effects (font (size 1.27 1.27)) (hide yes)))
  (property "Description" "" (at 110.49 97.79 0) (effects (font (size 1.27 1.27)) (hide yes)))
  (pin "1"))
 (symbol
  (lib_id "power:GND")
  (at 175.26 106.68 0)
  (unit 1)
  (exclude_from_sim no)
  (in_bom yes)
  (on_board yes)
  (dnp no)
  (fields_autoplaced yes)
  (property "Reference" "#PWR03" (at 175.26 113.03 0) (effects (font (size 1.27 1.27)) (hide yes)))
  (property "Value" "GND" (at 175.26 111.76 0) (effects (font (size 1.27 1.27))))
  (property "Footprint" "" (at 175.26 106.68 0) (effects (font (size 1.27 1.27)) (hide yes)))
  (property "Datasheet" "" (at 175.26 106.68 0) (effects (font (size 1.27 1.27)) (hide yes)))
  (property "Description" "" (at 175.26 106.68 0) (effects (font (size 1.27 1.27)) (hide yes)))
  (pin "1"))
 (symbol
  (lib_id "Connector:Conn_01x01_Pin")
  (at 125.73 100.33 0)
  (mirror y)
  (unit 1)
  (exclude_from_sim no)
  (in_bom no)
  (on_board yes)
  (dnp no)
  (property "Reference" "J27" (at 125.222 99.06 0) (effects (font (size 1.27 1.27))))
  (property "Value" "Conn_01x01_Pin" (at 125.095 97.79 0) (effects (font (size 1.27 1.27)) (hide yes)))
  (property "Footprint" "00_custom-footprints:Pin_D1.2mm_pogo" (at 125.73 100.33 0) (effects (font (size 1.27 1.27)) (hide yes)))
  (property "Datasheet" "" (at 125.73 100.33 0) (effects (font (size 1.27 1.27)) (hide yes)))
  (property "Description" "Generic connector, single row, 01x01, script generated" (at 125.73 100.33 0) (effects (font (size 1.27 1.27)) (hide yes)))
  (pin "1"))
 (sheet_instances
  (path ""
   (page "1")))
 (embedded_fonts no)
 (embedded_files
  (file (name "DrawingSheetSch.kicad_wks") (type worksheet)
   (data |KLUv/WDNCPUTAIYdXCAQtRtqMSSPVzLCkHYhfXmpDs0J6q397vuiwzYiAGCAcVMATABUAN0H/0Zj
    s5x9rSZzHsxnHCxYM8re/GdFfi1YsOJsL9nwR/4EACDwAb2HMl4Uhsr47ecY8EN1xs9lv64hAAKF
    a85ZqaR9sQ2zhwiAQNgRYT7Osx1CP/Lv3pLVoi2tQIE0yt61/Zx/vGX2m7H3YMuWVMfDYNcOvv32
    zfd3QThzTfVf93iwR2d/1ymVMs6qsQuLWJ39mfuQoto93H3Pswf/4w/6QNx1FedsK9YLEtEomiWb
    mAaIkE+qacWrKZUSi1VbEaunbEssMFmFQtFMg0b4c4ucMyn7X/ealLEfgjgW7ZkgUatl13VyVgLg
    4sxsi3aIP9SkOgUqK1qrrq4q1sN3uUb2kIMKWi8Zr8aWkGxZ1qBIWWNVHwlI5tAYluFZkHvbtWvE
    MsembZuMFaU+2+++ocxoCQwnwadR/Zwn40xn/3CSCyQheUQUGW8CcaABNcgUmpGRpClkmANgRMRM
    mekG6sWsQ/DTI0Rk3qBZUJIOWz7/98xrNYN+dwFNjatb+3wpDqw9PpIxUCGUhpTyd8VjabxD4wfe
    Qm8MDt3g+ajVkFkjfDSMhAJ9k6sOHQHyBwPUXeUt8tKBEKQPawsCbyKCDz5Cxqm5mYrVHySOIEZ0
    GI7UiB/y8A8p+yCbXvVEiZQSBQGTGzR59D4QmuGAXiZM8HG9LCmPCD6JnFNpFL6ddfwmyTXvrMt6
    nhRc1g1ZNlGjv5S0hZGNMe5jRXuGVlTqCG4/Js8PNSsnr4se2aMeLyIh5oXcdt9Jr3Cx6QrwR5Vd
    XHEYL+snYElBHMYV73ahJRDjA1cB|)
   (checksum "50178581CA2EC9EE00EA89BD5996BF6F"))))
